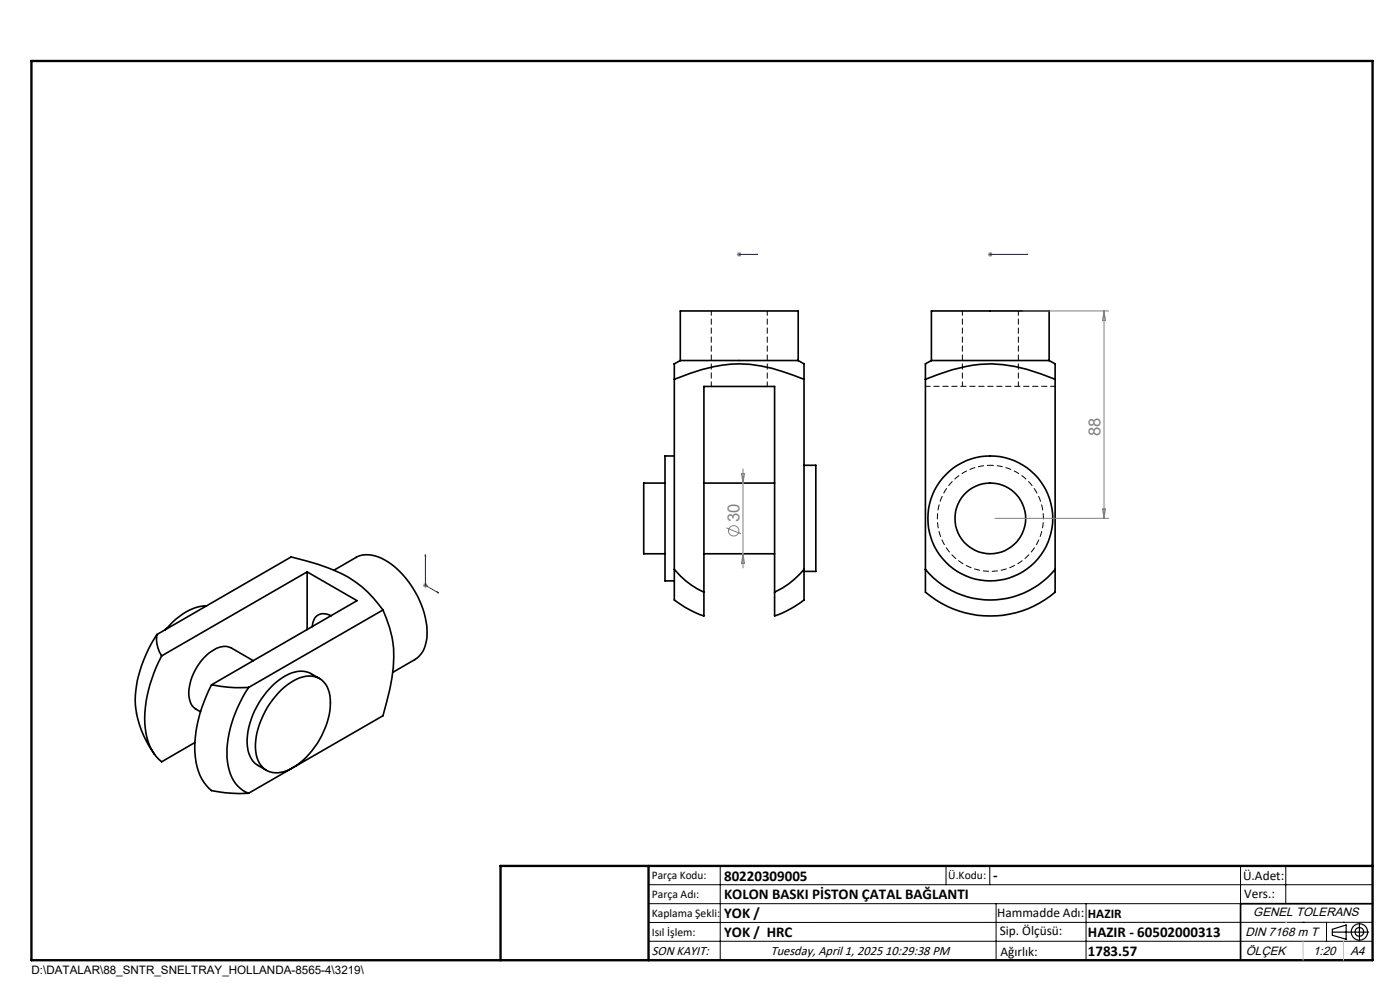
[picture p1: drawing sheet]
<svg xmlns="http://www.w3.org/2000/svg" width="297mm" height="210mm" viewBox="0 0 297 210" stroke-linecap="round" stroke-linejoin="round" font-family="sans-serif">
<path d="M150.9 65.9v16M204.2 65.9v16M162.8 81.9v-16M216 81.9v-16" fill="none" stroke="#000" stroke-width=".21" stroke-dasharray="1.3 .6" stroke-dashoffset=".3" stroke-linecap="butt"/>
<g fill="none" stroke="#000" stroke-width=".35">
<path d="M143.1 77.2v3.3M144.3 76.5h25M144.3 76.5v-10.5h25v10.5M144.3 76.5l-1.2 .7M169.3 76.5l1.3 .7M170.6 77.2v3.3M197.6 76.5h25M197.6 76.5l-1.3 .7v3.3M197.6 76.5v-10.5h25v10.5M222.6 76.5l1.2 .7v3.3M143.1 80.5a33.6 33.6 0 0 1 16-3.2 39.4 39.4 0 0 1 11.5 3.2M143.1 96.7h-2v26.5h2"/>
<path d="M143.1 80.5v40.3M170.6 98.7h2.5v22.5h-2.5M170.6 80.5v40.3M196.3 80.5a35.6 35.6 0 0 1 14.1-3.3 35.6 35.6 0 0 1 13.4 3.3M196.3 80.5v40.3M223.8 80.5v40.3M141.1 102.5h-4.5v15h4.5M149.3 102.5h15M149.3 117.5h15M33.3 134.6a26.2 26.2 0 0 0-4.6 14.9 21.3 21.3 0 0 0 4.1 10.5M33.3 134.6a6.6 6.6 0 0 0 1 4.5M34.3 139.1a26.7 26.7 0 0 0-3.3 16.5 9.9 9.9 0 0 0 3.3 6l7-4.1"/>
<path d="M35.3 133.3l-.3 .3M43.9 128.5a11.2 11.2 0 0 0-8 4.2l-.7 .8M65.2 121.3l10.5 6.1-30.8 17.9M65.2 121.3l-30.9 17.8M65.2 121.3v12.3M70.2 130.6a2.5 2.5 0 0 0-2.7-.1 2.5 2.5 0 0 0-1.2 2.4M70.8 121l4.7-2.8a6.4 6.4 0 0 1 6.8 1 19.1 19.1 0 0 1 8.3 16.2 5.7 5.7 0 0 1-2.6 4.5l-4.7 2.7M81.2 129.4a23.8 23.8 0 0 1 1.5 16.7l-1.5 5.7-28.5 16.5M81.2 129.4a24.3 24.3 0 0 0-13.9-9.7l-5.5-1.6-28.5 16.5M81.2 129.4l-28.5 16.4M143.1 120.8v6.4a20.2 20.2 0 0 0 6.2 3.5v-5.1M143.1 120.8a17.4 17.4 0 0 0 6.2 4.8"/>
<path d="M149.3 125.6v-43.6h15v43.6M170.6 120.8v6.4a20.5 20.5 0 0 1-6.3 3.5v-5.1M170.6 120.8a18.5 18.5 0 0 1-6.3 4.8M196.3 120.8a17.8 17.8 0 0 0 27.5 0M196.3 120.8v4.8a21.3 21.3 0 0 0 27.5 0v-4.8M44.9 145.3a27 27 0 0 0-3.3 16.4 9.6 9.6 0 0 0 3.3 6l1.4 .2a30.3 30.3 0 0 0 6.4 .4M44.9 145.3a30.6 30.6 0 0 0 7.8 .5M52.7 145.8a25.9 25.9 0 0 0-4.5 14.9 8.5 8.5 0 0 0 3.9 7.3l.6 .3M53.7 140.2l-4.6-2.7a3.9 3.9 0 0 0-4.3 .7 11.1 11.1 0 0 0-4.6 10 3.4 3.4 0 0 0 2.3 2.8M59.6 146.4a8.8 8.8 0 0 1 6.6-3 4.6 4.6 0 0 1 3.9 4.9 17.1 17.1 0 0 1-8.5 14.8 4.7 4.7 0 0 1-6.2-.7 8.4 8.4 0 0 1-.9-7.1 19.2 19.2 0 0 1 5.1-8.9zM67.8 143.9a6.5 6.5 0 0 0-3.9-1.5 10.4 10.4 0 0 0-7.3 4.3 16.7 16.7 0 0 0-4.1 11.7 5 5 0 0 0 2.3 4l1.7 1M291.2 191.7h-28v12"/>
<circle cx="210.1" cy="110" r="7.5"/>
<circle cx="210.1" cy="110" r="13.3"/>
</g>
<path d="M196.4 81.9h27.5" fill="none" stroke="#000" stroke-width=".21" stroke-dasharray="1.3 .6" stroke-dashoffset=".2" stroke-linecap="butt"/>
<path d="M210.1 98.7a11.3 11.3 0 0 1 9.9 16.6 11.3 11.3 0 0 1-19.3 .8 11.3 11.3 0 0 1 8.4-17.4h1" fill="none" stroke="#000" stroke-width=".21" stroke-dasharray="1.3 .6" stroke-dashoffset=".5" stroke-linecap="butt"/>
<g fill="none" stroke="#808080" stroke-width=".21">
<path d="M156.3 54h1M156.5 53.6l.7 .7M156.8 53.5v1M157.2 53.6l-.7 .7M209.6 54h1M209.7 53.6l.7 .7M210.1 53.5v1M210.4 53.6l-.7 .7M217 66h18.2M234.2 66v44M234.2 66l.3 2h-.6zM157.6 99.5v21"/>
<path d="M154.1 112l3.1 1.2M157.3 100.5h.6l-.3 2zM157.6 117.5l.3 2h-.6zM211.1 110h24.1M233.9 108h.6l-.3 2zM89.7 124.2h1.1M89.9 123.8l.7 .7M90.2 123.7v1M90.6 123.8l-.7 .7"/>
<circle cx="155.7" cy="112.6" r="1.1"/>
</g>
<g fill="none" stroke="#000" stroke-width=".25">
<path d="M282.6 197.7h7.8M282.6 197.1l3-.9v3l-3-.8zM288.4 195.8v3.8M106.2 203.7h185"/>
<circle cx="288.4" cy="197.7" r="1.74"/>
<circle cx="288.4" cy="197.7" r=".93"/>
</g>
<path d="M156.7 54h.2zM156.8 54h.1M156.8 54h4M160.8 54h-.4h.4M210 54h.2zM210.1 54h.1M210.1 54h8M218.1 54h-.4h.4M90.2 117.6l.1 .4-.1-.1zM90.2 117.6v6.6l2.9 1.6M92.8 125.5l.3 .3-.3-.1z" fill="none" stroke="#00f" stroke-width=".21"/>
<g fill="none" stroke="#000" stroke-width=".21">
<path d="M137.6 187.7h153.6M137.6 191.7h153.6M137.6 199.7h153.6M152.8 183.7v20M200.7 183.7v4M210 183.7v4M211.3 191.7v12M230.4 191.7v12M263.2 183.7v20M272.8 183.7v8M276.4 195.6h.1M281.4 195.6v4.1"/>
<path d="M285 195.6h.1M291.2 195.6l-153.6 .1"/>
</g>
<path d="M6.7 12.9h284.5v190.8h-284.5zM137.6 183.7v20M291.2 183.7h-185v20" fill="none" stroke="#000" stroke-width=".5"/>
<path d="M276.4 199.7v4M285 199.7v4" fill="none" stroke="#c0c0c0" stroke-width=".21"/>
<path d="M272.8 195.6h.1" fill="none" stroke="#c0c0c0" stroke-width=".25"/>
<g fill="#00f">
<path d="M160.4 54h.4zM156.7 54h.2z"/>
<path d="M92.8 125.5l.3 .3-.3-.1zM90.2 117.6l.1 .4-.1-.1z"/>
<path d="M210 54h.2zM217.7 54h.4z"/>
</g>
<g font-size="3.5" fill="#808080">
<text x="233.4" y="92.4" transform="rotate(-90 233.4 92.4)">88</text>
<text x="156.8" y="110.8" transform="rotate(-90 156.8 110.8)">30</text>
</g>
<g font-size="3.2">
<text x="153.6" y="190.8">KOLON BASKI PİSTON ÇATAL BAĞLANTI</text>
<text x="153.6" y="186.8">80220309005</text>
<text x="210.7" y="186.6">-</text>
<text x="153.6" y="194.8">YOK /</text>
<text x="153.6" y="198.8">YOK / HRC</text>
<text x="230.8" y="198.7">HAZIR - 60502000313</text>
<text x="230.8" y="202.8">1783.57</text>
</g>
<g font-size="2.8">
<text x="263.7" y="186.7">Ü.Adet:</text>
<text x="263.9" y="190.5">Vers.:</text>
<text x="211.5" y="194.5">Hammadde Adı:</text>
<text x="230.8" y="194.7">HAZIR</text>
<text x="138.3" y="202.6">SON KAYIT:</text>
<text x="163.5" y="202.6">Tuesday, April 1, 2025 10:29:38 PM</text>
<text x="212.1" y="198.4">Sip. Ölçüsü:</text>
<text x="212.2" y="202.7">Ağırlık:</text>
</g>
<g font-size="2.6">
<text x="265.9" y="194.4">GENEL TOLERANS</text>
<text x="264.2" y="198.5">DIN 7168 m T</text>
<text x="264.3" y="202.6">ÖLÇEK</text>
<text x="278.5" y="202.6">1:20</text>
<text x="286.5" y="202.6">A4</text>
</g>
<g font-size="2.5">
<text x="138.3" y="186.4">Parça Kodu:</text>
<text x="138.3" y="190.5">Parça Adı:</text>
<text x="201.2" y="186.5">Ü.Kodu:</text>
<text x="138.3" y="194.5">Kaplama Şekli:</text>
<text x="138.3" y="198.6">Isıl İşlem:</text>
<text x="6.7" y="206.7">D:\DATALAR\88_SNTR_SNELTRAY_HOLLANDA-8565-4\3219\</text>
</g>
</svg>
